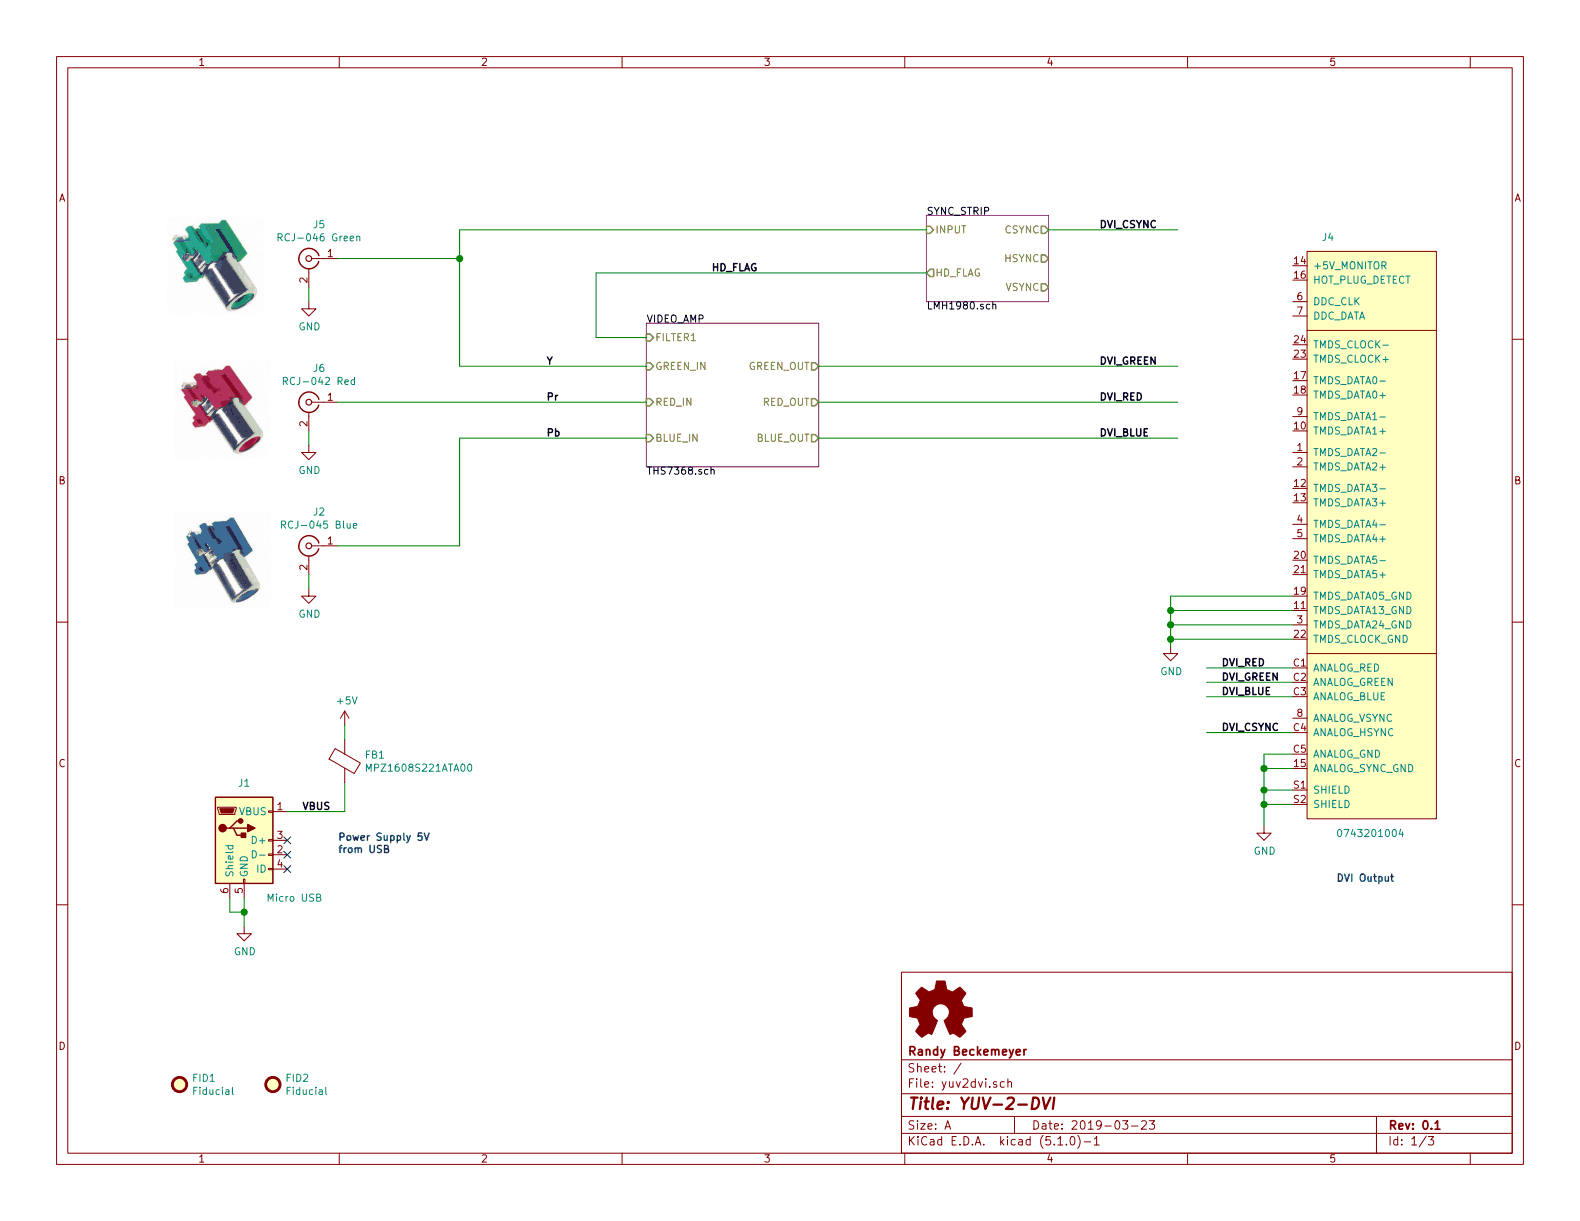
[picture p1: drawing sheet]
EESchema Schematic File Version 4
LIBS:yuv2dvi-cache
EELAYER 29 0
EELAYER END
$Descr A 11000 8500
encoding utf-8
Sheet 1 3
Title "YUV-2-DVI"
Date "2019-03-23"
Rev "0.1"
Comp "Randy Beckemeyer"
Comment1 ""
Comment2 ""
Comment3 ""
Comment4 ""
$EndDescr
Text Label 3800 2800 0    50   ~ 10
Pr
$Sheet
S 4500 2250 1200 1000
U 5C90F376
F0 "VIDEO_AMP" 50
F1 "THS7368.sch" 50
F2 "GREEN_IN" I L 4500 2550 50 
F3 "BLUE_IN" I L 4500 3050 50 
F4 "RED_IN" I L 4500 2800 50 
F5 "FILTER1" I L 4500 2350 50 
F6 "GREEN_OUT" O R 5700 2550 50 
F7 "RED_OUT" O R 5700 2800 50 
F8 "BLUE_OUT" O R 5700 3050 50 
$EndSheet
$Sheet
S 6450 1500 850  600 
U 5C90F3A3
F0 "SYNC_STRIP" 50
F1 "LMH1980.sch" 50
F2 "INPUT" I L 6450 1600 50 
F3 "HSYNC" O R 7300 1800 50 
F4 "VSYNC" O R 7300 2000 50 
F5 "HD_FLAG" O L 6450 1900 50 
F6 "CSYNC" O R 7300 1600 50 
$EndSheet
Text Label 7650 3050 0    50   ~ 10
DVI_BLUE
Text Label 7650 2800 0    50   ~ 10
DVI_RED
Text Label 7650 2550 0    50   ~ 10
DVI_GREEN
Text Label 4950 1900 0    50   ~ 10
HD_FLAG
Text Label 7650 1600 0    50   ~ 10
DVI_CSYNC
$Comp
L Connector:USB_B_Micro J1
U 1 1
P 1700 5850
F 0 "J1" H 1700 6250 50  0000 C CNN
F 1 "Micro USB" H 2050 5450 50  0000 C CNN
F 2 "Connector_USB:USB_Micro-B_Molex-105017-0001" H 1850 5800 50  0001 C CNN
F 3 "https://www.molex.com/pdm_docs/sd/1050170001_sd.pdf" H 1850 5800 50  0001 C CNN
F 4 "WM1399CT-ND" H 1700 5850 50  0001 C CNN "Digikey"
F 5 "1050170001" H 450 250 50  0001 C CNN "MPN"
	1    1700 5850
	1    0    0    -1  
$EndComp
$Comp
L power:GND #PWR01
U 1 1
P 1700 6450
F 0 "#PWR01" H 1700 6200 50  0001 C CNN
F 1 "GND" H 1705 6277 50  0000 C CNN
F 2 "" H 1700 6450 50  0001 C CNN
F 3 "" H 1700 6450 50  0001 C CNN
	1    1700 6450
	1    0    0    -1  
$EndComp
Wire Wire Line
	1700 6250 1700 6350
Wire Wire Line
	1600 6250 1600 6350
Wire Wire Line
	1600 6350 1700 6350
Connection ~ 1700 6350
Wire Wire Line
	1700 6350 1700 6450
$Comp
L power:+5V #PWR?
U 1 1
P 2400 5050
AR Path="/5C90F376/5C94DF14" Ref="#PWR?"  Part="1" 
AR Path="/5C94DF14" Ref="#PWR07"  Part="1" 
F 0 "#PWR07" H 2400 4900 50  0001 C CNN
F 1 "+5V" H 2415 5223 50  0000 C CNN
F 2 "" H 2400 5050 50  0001 C CNN
F 3 "" H 2400 5050 50  0001 C CNN
	1    2400 5050
	1    0    0    -1  
$EndComp
$Comp
L Device:Ferrite_Bead FB?
U 1 1
P 2400 5300
AR Path="/5C90F376/5C94DF1A" Ref="FB?"  Part="1" 
AR Path="/5C94DF1A" Ref="FB1"  Part="1" 
F 0 "FB1" H 2537 5346 50  0000 L CNN
F 1 "MPZ1608S221ATA00" H 2537 5255 50  0000 L CNN
F 2 "Inductor_SMD:L_0603_1608Metric_Pad1.05x0.95mm_HandSolder" V 2330 5300 50  0001 C CNN
F 3 "~" H 2400 5300 50  0001 C CNN
F 4 "445-1565-1-ND" H 450 250 50  0001 C CNN "Digikey"
F 5 "MPZ1608S221ATA00" H 450 250 50  0001 C CNN "MPN"
	1    2400 5300
	1    0    0    -1  
$EndComp
Wire Wire Line
	2400 5150 2400 5050
Wire Wire Line
	2400 5650 2400 5450
NoConn ~ 2000 5850
NoConn ~ 2000 5950
NoConn ~ 2000 6050
Wire Wire Line
	2000 5650 2400 5650
Wire Wire Line
	5700 2550 8200 2550
Wire Wire Line
	5700 3050 8200 3050
Wire Wire Line
	5700 2800 8200 2800
$Comp
L 100:Connector-DVI J4
U 1 1
P 9100 1750
F 0 "J4" H 9200 1850 50  0000 L CNN
F 1 "0743201004" H 9300 -2300 50  0000 L CNN
F 2 "100:Connector-DVI-0743201004" H 9100 350 50  0001 C CNN
F 3 "https://www.molex.com/pdm_docs/sd/743201004_sd.pdf" H 9100 350 50  0001 C CNN
F 4 "WM5600-ND" H 9100 1750 50  0001 C CNN "Digikey"
F 5 "0743201004" H 0   0   50  0001 C CNN "MPN"
	1    9100 1750
	1    0    0    -1  
$EndComp
Wire Wire Line
	8400 5100 9000 5100
Text Label 8500 5100 0    50   ~ 10
DVI_CSYNC
Text Label 8500 4850 0    50   ~ 10
DVI_BLUE
Text Label 8500 4650 0    50   ~ 10
DVI_RED
Text Label 8500 4750 0    50   ~ 10
DVI_GREEN
Wire Wire Line
	9000 4850 8400 4850
Wire Wire Line
	9000 4750 8400 4750
Wire Wire Line
	9000 4650 8400 4650
$Comp
L power:GND #PWR015
U 1 1
P 8800 5750
F 0 "#PWR015" H 8800 5500 50  0001 C CNN
F 1 "GND" H 8805 5577 50  0000 C CNN
F 2 "" H 8800 5750 50  0001 C CNN
F 3 "" H 8800 5750 50  0001 C CNN
	1    8800 5750
	1    0    0    -1  
$EndComp
Wire Wire Line
	9000 5250 8800 5250
Wire Wire Line
	8800 5250 8800 5350
Wire Wire Line
	9000 5350 8800 5350
Connection ~ 8800 5350
Wire Wire Line
	8800 5350 8800 5500
$Comp
L power:GND #PWR014
U 1 1
P 8150 4500
F 0 "#PWR014" H 8150 4250 50  0001 C CNN
F 1 "GND" H 8155 4327 50  0000 C CNN
F 2 "" H 8150 4500 50  0001 C CNN
F 3 "" H 8150 4500 50  0001 C CNN
	1    8150 4500
	1    0    0    -1  
$EndComp
Wire Wire Line
	8150 4250 8150 4350
Connection ~ 8150 4350
Wire Wire Line
	8150 4350 8150 4450
Wire Wire Line
	9000 4450 8150 4450
Connection ~ 8150 4450
Wire Wire Line
	8150 4450 8150 4500
Wire Wire Line
	8150 4350 9000 4350
Wire Wire Line
	8150 4250 9000 4250
Wire Wire Line
	9000 4150 8150 4150
Wire Wire Line
	8150 4150 8150 4250
Connection ~ 8150 4250
Text Notes 2350 5950 0    50   ~ 10
Power Supply 5V\nfrom USB
Text Notes 9300 6150 0    50   ~ 10
DVI Output
Wire Wire Line
	9000 5500 8800 5500
Connection ~ 8800 5500
Wire Wire Line
	8800 5500 8800 5600
Wire Wire Line
	9000 5600 8800 5600
Connection ~ 8800 5600
Wire Wire Line
	8800 5600 8800 5750
Text Label 2100 5650 0    50   ~ 10
VBUS
$Comp
L Mechanical:Fiducial FID1
U 1 1
P 1250 7550
F 0 "FID1" H 1335 7596 50  0000 L CNN
F 1 "Fiducial" H 1335 7505 50  0000 L CNN
F 2 "Fiducial:Fiducial_1mm_Mask2mm" H 1250 7550 50  0001 C CNN
F 3 "~" H 1250 7550 50  0001 C CNN
	1    1250 7550
	1    0    0    -1  
$EndComp
$Comp
L Mechanical:Fiducial FID2
U 1 1
P 1900 7550
F 0 "FID2" H 1985 7596 50  0000 L CNN
F 1 "Fiducial" H 1985 7505 50  0000 L CNN
F 2 "Fiducial:Fiducial_1mm_Mask2mm" H 1900 7550 50  0001 C CNN
F 3 "~" H 1900 7550 50  0001 C CNN
	1    1900 7550
	1    0    0    -1  
$EndComp
$Comp
L Graphic:Logo_Open_Hardware_Small LOGO1
U 1 1
P 6550 7050
F 0 "LOGO1" H 6550 7325 50  0001 C CNN
F 1 "Logo_Open_Hardware_Small" H 6550 6825 50  0001 C CNN
F 2 "Symbol:OSHW-Logo2_14.6x12mm_SilkScreen" H 6550 7050 50  0001 C CNN
F 3 "~" H 6550 7050 50  0001 C CNN
	1    6550 7050
	1    0    0    -1  
$EndComp
$Comp
L Connector:Conn_Coaxial J6
U 1 1
P 2150 2800
F 0 "J6" H 2078 3038 50  0000 C CNN
F 1 "RCJ-042 Red" H 2078 2947 50  0000 C CNN
F 2 "100:Connector-RCJ-042" H 2150 2800 50  0001 C CNN
F 3 " ~" H 2150 2800 50  0001 C CNN
F 4 "CP-1419-ND" H 550 200 50  0001 C CNN "Digikey"
F 5 "RCJ-042" H 550 200 50  0001 C CNN "MPN"
	1    2150 2800
	-1   0    0    -1  
$EndComp
$Comp
L power:GND #PWR0101
U 1 1
P 2150 3100
F 0 "#PWR0101" H 2150 2850 50  0001 C CNN
F 1 "GND" H 2155 2927 50  0000 C CNN
F 2 "" H 2150 3100 50  0001 C CNN
F 3 "" H 2150 3100 50  0001 C CNN
	1    2150 3100
	1    0    0    -1  
$EndComp
Wire Wire Line
	2150 3100 2150 3000
Text Label 3800 3050 0    50   ~ 10
Pb
$Comp
L Connector:Conn_Coaxial J2
U 1 1
P 2150 3800
F 0 "J2" H 2078 4038 50  0000 C CNN
F 1 "RCJ-045 Blue" H 2078 3947 50  0000 C CNN
F 2 "100:Connector-RCJ-045" H 2150 3800 50  0001 C CNN
F 3 " ~" H 2150 3800 50  0001 C CNN
F 4 "CP-1422-ND" H 550 200 50  0001 C CNN "Digikey"
F 5 "RCJ-045" H 550 200 50  0001 C CNN "MPN"
	1    2150 3800
	-1   0    0    -1  
$EndComp
$Comp
L power:GND #PWR0102
U 1 1
P 2150 4100
F 0 "#PWR0102" H 2150 3850 50  0001 C CNN
F 1 "GND" H 2155 3927 50  0000 C CNN
F 2 "" H 2150 4100 50  0001 C CNN
F 3 "" H 2150 4100 50  0001 C CNN
	1    2150 4100
	1    0    0    -1  
$EndComp
Wire Wire Line
	2150 4100 2150 4000
Text Label 3800 2550 0    50   ~ 10
Y
$Comp
L Connector:Conn_Coaxial J5
U 1 1
P 2150 1800
F 0 "J5" H 2078 2038 50  0000 C CNN
F 1 "RCJ-046 Green" H 2078 1947 50  0000 C CNN
F 2 "100:Connector-RCJ-046" H 2150 1800 50  0001 C CNN
F 3 " ~" H 2150 1800 50  0001 C CNN
F 4 "CP-1423-ND" H 550 200 50  0001 C CNN "Digikey"
F 5 "RCJ-046" H 550 200 50  0001 C CNN "MPN"
	1    2150 1800
	-1   0    0    -1  
$EndComp
$Comp
L power:GND #PWR0103
U 1 1
P 2150 2100
F 0 "#PWR0103" H 2150 1850 50  0001 C CNN
F 1 "GND" H 2155 1927 50  0000 C CNN
F 2 "" H 2150 2100 50  0001 C CNN
F 3 "" H 2150 2100 50  0001 C CNN
	1    2150 2100
	1    0    0    -1  
$EndComp
Wire Wire Line
	2150 2100 2150 2000
Wire Wire Line
	3200 3800 3200 3050
Wire Wire Line
	2350 3800 3200 3800
Wire Wire Line
	3200 3050 4500 3050
Wire Wire Line
	2350 2800 4500 2800
Wire Wire Line
	3200 2550 3200 1800
Wire Wire Line
	3200 2550 4500 2550
Wire Wire Line
	2350 1800 3200 1800
Wire Wire Line
	4150 1900 4150 2350
Wire Wire Line
	4150 2350 4500 2350
Wire Wire Line
	4150 1900 6450 1900
Wire Wire Line
	3200 1600 3200 1800
Connection ~ 3200 1800
Wire Wire Line
	7300 1600 8200 1600
Wire Wire Line
	3200 1600 6450 1600
$EndSCHEMATC
